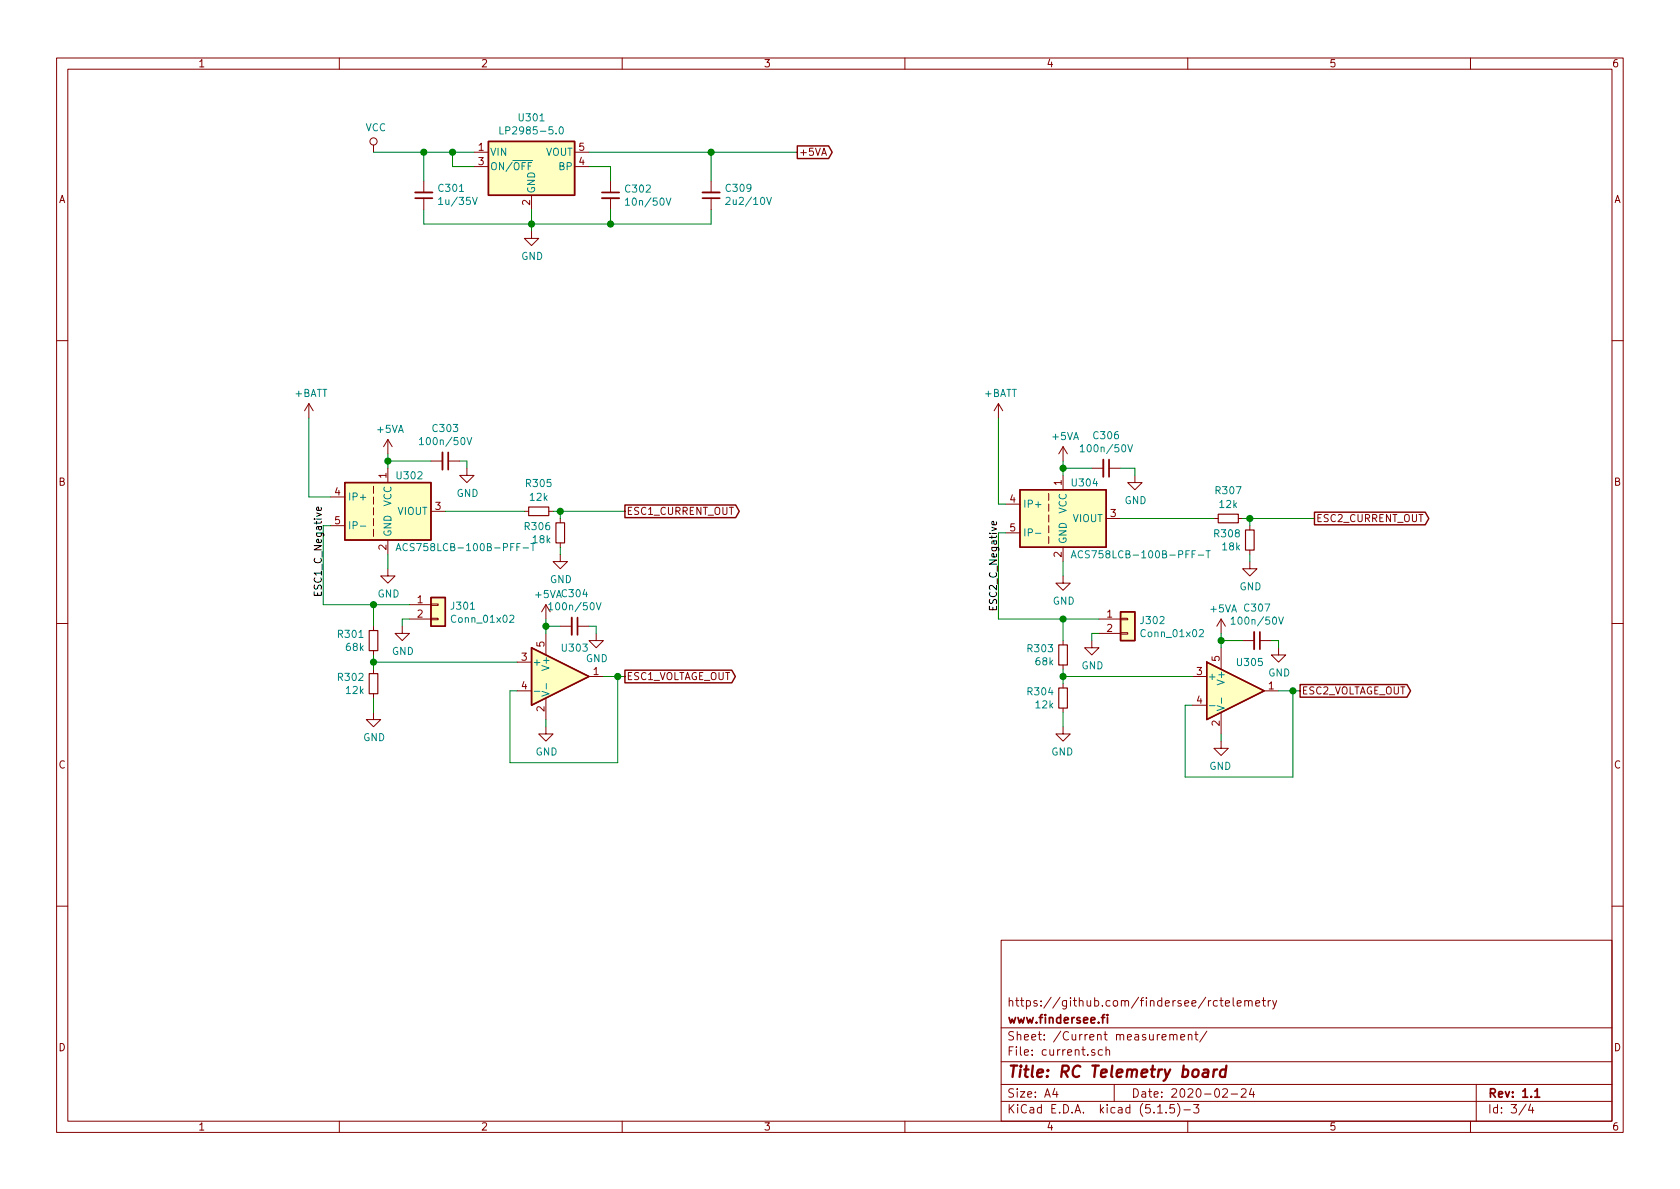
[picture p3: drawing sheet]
EESchema Schematic File Version 4
EELAYER 30 0
EELAYER END
$Descr A4 11693 8268
encoding utf-8
Sheet 3 4
Title "RC Telemetry board"
Date "2020-02-24"
Rev "1.1"
Comp "www.findersee.fi"
Comment1 "https://github.com/findersee/rctelemetry"
Comment2 ""
Comment3 ""
Comment4 ""
$EndDescr
$Comp
L Sensor_Current:ACS770xCB-100U-PSF U302
U 1 1
P 2700 3550
F 0 "U302" H 2750 3800 50  0000 L CNN
F 1 "ACS758LCB-100B-PFF-T" H 2750 3300 50  0000 L CNN
F 2 "PCBDecals:Allegro_PFF" H 2700 3550 50  0001 C CNN
F 3 "http://www.allegromicro.com/~/media/Files/Datasheets/ACS758-Datasheet.ashx?la=en" H 2700 3550 50  0001 C CNN
F 4 "-prod" H 2700 3550 50  0001 C CNN "Config"
F 5 "ACS758LCB-100B-PFF-T" H 2700 3550 50  0001 C CNN "MPN"
F 6 "Allegro" H 2700 3550 50  0001 C CNN "Manufacturer"
F 7 "Thermally Enhanced, Fully Integrated, Hall-Effect-Based Linear Current Sensor IC with 100 µΩ Current Conductor" H 2700 3550 50  0001 C CNN "Description"
	1    2700 3550
	1    0    0    -1  
$EndComp
$Comp
L power:+5VA #PWR0304
U 1 1
P 2700 3150
F 0 "#PWR0304" H 2700 3000 50  0001 C CNN
F 1 "+5VA" H 2715 3323 50  0000 C CNN
F 2 "" H 2700 3150 50  0001 C CNN
F 3 "" H 2700 3150 50  0001 C CNN
	1    2700 3150
	1    0    0    -1  
$EndComp
$Comp
L power:GND #PWR0306
U 1 1
P 2700 3950
F 0 "#PWR0306" H 2700 3700 50  0001 C CNN
F 1 "GND" H 2705 3777 50  0000 C CNN
F 2 "" H 2700 3950 50  0001 C CNN
F 3 "" H 2700 3950 50  0001 C CNN
	1    2700 3950
	1    0    0    -1  
$EndComp
$Comp
L power:GND #PWR0314
U 1 1
P 7400 4000
F 0 "#PWR0314" H 7400 3750 50  0001 C CNN
F 1 "GND" H 7405 3827 50  0000 C CNN
F 2 "" H 7400 4000 50  0001 C CNN
F 3 "" H 7400 4000 50  0001 C CNN
	1    7400 4000
	1    0    0    -1  
$EndComp
Wire Wire Line
	7400 3900 7400 4000
Wire Wire Line
	2700 3850 2700 3950
Wire Wire Line
	2700 3150 2700 3200
$Comp
L power:+BATT #PWR0302
U 1 1
P 2150 2900
F 0 "#PWR0302" H 2150 2750 50  0001 C CNN
F 1 "+BATT" H 2165 3073 50  0000 C CNN
F 2 "" H 2150 2900 50  0001 C CNN
F 3 "" H 2150 2900 50  0001 C CNN
	1    2150 2900
	1    0    0    -1  
$EndComp
Wire Wire Line
	2150 3450 2150 2900
Wire Wire Line
	2150 3450 2300 3450
Wire Wire Line
	7000 3500 6950 3500
Wire Wire Line
	6950 3500 6950 2900
Wire Wire Line
	2300 3650 2250 3650
Wire Wire Line
	7000 3700 6950 3700
$Comp
L Connector_Generic:Conn_01x02 J301
U 1 1
P 3050 4200
F 0 "J301" H 3130 4192 50  0000 L CNN
F 1 "Conn_01x02" H 3130 4101 50  0000 L CNN
F 2 "PCBDecals:2Pin_4mm" H 3050 4200 50  0001 C CNN
F 3 "~" H 3050 4200 50  0001 C CNN
F 4 "-prod" H 3050 4200 50  0001 C CNN "Config"
	1    3050 4200
	1    0    0    -1  
$EndComp
$Comp
L Connector_Generic:Conn_01x02 J302
U 1 1
P 7850 4300
F 0 "J302" H 7930 4292 50  0000 L CNN
F 1 "Conn_01x02" H 7930 4201 50  0000 L CNN
F 2 "PCBDecals:2Pin_4mm" H 7850 4300 50  0001 C CNN
F 3 "~" H 7850 4300 50  0001 C CNN
F 4 "-prod" H 7850 4300 50  0001 C CNN "Config"
	1    7850 4300
	1    0    0    -1  
$EndComp
$Comp
L power:GND #PWR0308
U 1 1
P 2800 4350
F 0 "#PWR0308" H 2800 4100 50  0001 C CNN
F 1 "GND" H 2805 4177 50  0000 C CNN
F 2 "" H 2800 4350 50  0001 C CNN
F 3 "" H 2800 4350 50  0001 C CNN
	1    2800 4350
	1    0    0    -1  
$EndComp
$Comp
L power:GND #PWR0316
U 1 1
P 7600 4450
F 0 "#PWR0316" H 7600 4200 50  0001 C CNN
F 1 "GND" H 7605 4277 50  0000 C CNN
F 2 "" H 7600 4450 50  0001 C CNN
F 3 "" H 7600 4450 50  0001 C CNN
	1    7600 4450
	1    0    0    -1  
$EndComp
Wire Wire Line
	2850 4300 2800 4300
Wire Wire Line
	2800 4300 2800 4350
Wire Wire Line
	7650 4400 7600 4400
Wire Wire Line
	7600 4400 7600 4450
$Comp
L Device:R_Small R301
U 1 1
P 2600 4450
F 0 "R301" H 2659 4496 50  0000 L CNN
F 1 "68k" H 2659 4405 50  0000 L CNN
F 2 "Resistor_SMD:R_0603_1608Metric_Pad1.05x0.95mm_HandSolder" H 2600 4450 50  0001 C CNN
F 3 "~" H 2600 4450 50  0001 C CNN
	1    2600 4450
	-1   0    0    -1  
$EndComp
$Comp
L Device:R_Small R302
U 1 1
P 2600 4750
F 0 "R302" H 2659 4796 50  0000 L CNN
F 1 "12k" H 2659 4705 50  0000 L CNN
F 2 "Resistor_SMD:R_0603_1608Metric_Pad1.05x0.95mm_HandSolder" H 2600 4750 50  0001 C CNN
F 3 "~" H 2600 4750 50  0001 C CNN
	1    2600 4750
	-1   0    0    -1  
$EndComp
$Comp
L power:GND #PWR0310
U 1 1
P 2600 4950
F 0 "#PWR0310" H 2600 4700 50  0001 C CNN
F 1 "GND" H 2605 4777 50  0000 C CNN
F 2 "" H 2600 4950 50  0001 C CNN
F 3 "" H 2600 4950 50  0001 C CNN
	1    2600 4950
	1    0    0    -1  
$EndComp
Wire Wire Line
	2600 4200 2600 4350
Connection ~ 2600 4200
Wire Wire Line
	2600 4200 2850 4200
Wire Wire Line
	2600 4550 2600 4600
Connection ~ 2600 4600
Wire Wire Line
	2600 4600 2600 4650
$Comp
L Device:R_Small R303
U 1 1
P 7400 4550
F 0 "R303" H 7459 4596 50  0000 L CNN
F 1 "68k" H 7459 4505 50  0000 L CNN
F 2 "Resistor_SMD:R_0603_1608Metric_Pad1.05x0.95mm_HandSolder" H 7400 4550 50  0001 C CNN
F 3 "~" H 7400 4550 50  0001 C CNN
	1    7400 4550
	-1   0    0    -1  
$EndComp
$Comp
L Device:R_Small R304
U 1 1
P 7400 4850
F 0 "R304" H 7459 4896 50  0000 L CNN
F 1 "12k" H 7459 4805 50  0000 L CNN
F 2 "Resistor_SMD:R_0603_1608Metric_Pad1.05x0.95mm_HandSolder" H 7400 4850 50  0001 C CNN
F 3 "~" H 7400 4850 50  0001 C CNN
	1    7400 4850
	-1   0    0    -1  
$EndComp
$Comp
L power:GND #PWR0318
U 1 1
P 7400 5050
F 0 "#PWR0318" H 7400 4800 50  0001 C CNN
F 1 "GND" H 7405 4877 50  0000 C CNN
F 2 "" H 7400 5050 50  0001 C CNN
F 3 "" H 7400 5050 50  0001 C CNN
	1    7400 5050
	-1   0    0    -1  
$EndComp
Wire Wire Line
	7400 4650 7400 4700
Connection ~ 7400 4700
Wire Wire Line
	7400 4700 7400 4750
Wire Wire Line
	6950 4300 6950 3700
Wire Wire Line
	2250 4200 2250 3650
Wire Wire Line
	2250 4200 2600 4200
Wire Wire Line
	6950 4300 7400 4300
Wire Wire Line
	7400 4450 7400 4300
Connection ~ 7400 4300
Wire Wire Line
	7400 4300 7650 4300
Text GLabel 9050 4800 2    50   Output ~ 0
ESC2_VOLTAGE_OUT
Text GLabel 4350 4700 2    50   Output ~ 0
ESC1_VOLTAGE_OUT
Text GLabel 9150 3600 2    50   Output ~ 0
ESC2_CURRENT_OUT
Text GLabel 4350 3550 2    50   Output ~ 0
ESC1_CURRENT_OUT
$Comp
L Device:C_Small C303
U 1 1
P 3100 3200
F 0 "C303" V 2871 3200 50  0000 C CNN
F 1 "100n/50V" V 2962 3200 50  0000 C CNN
F 2 "Capacitor_SMD:C_0603_1608Metric_Pad1.05x0.95mm_HandSolder" H 3100 3200 50  0001 C CNN
F 3 "~" H 3100 3200 50  0001 C CNN
	1    3100 3200
	0    1    1    0   
$EndComp
$Comp
L power:GND #PWR0305
U 1 1
P 3250 3250
F 0 "#PWR0305" H 3250 3000 50  0001 C CNN
F 1 "GND" H 3255 3077 50  0000 C CNN
F 2 "" H 3250 3250 50  0001 C CNN
F 3 "" H 3250 3250 50  0001 C CNN
	1    3250 3250
	1    0    0    -1  
$EndComp
Wire Wire Line
	3200 3200 3250 3200
Wire Wire Line
	3250 3200 3250 3250
Wire Wire Line
	3000 3200 2700 3200
Connection ~ 2700 3200
Wire Wire Line
	2700 3200 2700 3250
$Comp
L power:+5VA #PWR0307
U 1 1
P 3800 4300
F 0 "#PWR0307" H 3800 4150 50  0001 C CNN
F 1 "+5VA" H 3815 4473 50  0000 C CNN
F 2 "" H 3800 4300 50  0001 C CNN
F 3 "" H 3800 4300 50  0001 C CNN
	1    3800 4300
	1    0    0    -1  
$EndComp
$Comp
L power:+5VA #PWR0315
U 1 1
P 8500 4400
F 0 "#PWR0315" H 8500 4250 50  0001 C CNN
F 1 "+5VA" H 8515 4573 50  0000 C CNN
F 2 "" H 8500 4400 50  0001 C CNN
F 3 "" H 8500 4400 50  0001 C CNN
	1    8500 4400
	1    0    0    -1  
$EndComp
Wire Wire Line
	8300 4900 8250 4900
Wire Wire Line
	8250 4900 8250 5400
Wire Wire Line
	8250 5400 9000 5400
Wire Wire Line
	9000 5400 9000 4800
Wire Wire Line
	9000 4800 8900 4800
Wire Wire Line
	9000 4800 9050 4800
Connection ~ 9000 4800
$Comp
L power:GND #PWR0319
U 1 1
P 8500 5150
F 0 "#PWR0319" H 8500 4900 50  0001 C CNN
F 1 "GND" H 8505 4977 50  0000 C CNN
F 2 "" H 8500 5150 50  0001 C CNN
F 3 "" H 8500 5150 50  0001 C CNN
	1    8500 5150
	-1   0    0    -1  
$EndComp
Wire Wire Line
	8500 5100 8500 5150
Wire Wire Line
	8500 4400 8500 4450
$Comp
L Device:C_Small C307
U 1 1
P 8750 4450
F 0 "C307" V 8521 4450 50  0000 C CNN
F 1 "100n/50V" V 8612 4450 50  0000 C CNN
F 2 "Capacitor_SMD:C_0603_1608Metric_Pad1.05x0.95mm_HandSolder" H 8750 4450 50  0001 C CNN
F 3 "~" H 8750 4450 50  0001 C CNN
	1    8750 4450
	0    1    1    0   
$EndComp
Wire Wire Line
	8650 4450 8500 4450
Connection ~ 8500 4450
Wire Wire Line
	8500 4450 8500 4500
$Comp
L power:GND #PWR0317
U 1 1
P 8900 4500
F 0 "#PWR0317" H 8900 4250 50  0001 C CNN
F 1 "GND" H 8905 4327 50  0000 C CNN
F 2 "" H 8900 4500 50  0001 C CNN
F 3 "" H 8900 4500 50  0001 C CNN
	1    8900 4500
	1    0    0    -1  
$EndComp
Wire Wire Line
	8850 4450 8900 4450
Wire Wire Line
	8900 4450 8900 4500
$Comp
L power:GND #PWR0311
U 1 1
P 3800 5050
F 0 "#PWR0311" H 3800 4800 50  0001 C CNN
F 1 "GND" H 3805 4877 50  0000 C CNN
F 2 "" H 3800 5050 50  0001 C CNN
F 3 "" H 3800 5050 50  0001 C CNN
	1    3800 5050
	1    0    0    -1  
$EndComp
Wire Wire Line
	3800 5000 3800 5050
Wire Wire Line
	3800 4300 3800 4350
$Comp
L Device:C_Small C304
U 1 1
P 4000 4350
F 0 "C304" V 3771 4350 50  0000 C CNN
F 1 "100n/50V" V 3862 4350 50  0000 C CNN
F 2 "Capacitor_SMD:C_0603_1608Metric_Pad1.05x0.95mm_HandSolder" H 4000 4350 50  0001 C CNN
F 3 "~" H 4000 4350 50  0001 C CNN
	1    4000 4350
	0    1    1    0   
$EndComp
Wire Wire Line
	3800 4350 3900 4350
Connection ~ 3800 4350
Wire Wire Line
	3800 4350 3800 4400
$Comp
L power:GND #PWR0309
U 1 1
P 4150 4400
F 0 "#PWR0309" H 4150 4150 50  0001 C CNN
F 1 "GND" H 4155 4227 50  0000 C CNN
F 2 "" H 4150 4400 50  0001 C CNN
F 3 "" H 4150 4400 50  0001 C CNN
	1    4150 4400
	1    0    0    -1  
$EndComp
Wire Wire Line
	4100 4350 4150 4350
Wire Wire Line
	4150 4350 4150 4400
Wire Wire Line
	4350 4700 4300 4700
Wire Wire Line
	4300 4700 4300 5300
Wire Wire Line
	3550 4800 3600 4800
Connection ~ 4300 4700
Wire Wire Line
	4300 4700 4200 4700
Wire Wire Line
	2950 1250 2950 1050
Wire Wire Line
	2950 1050 2600 1050
Wire Wire Line
	3700 1550 4250 1550
Wire Wire Line
	3700 1550 2950 1550
Wire Wire Line
	2950 1550 2950 1450
Connection ~ 3700 1550
$Comp
L power:GND #PWR0303
U 1 1
P 3700 1600
F 0 "#PWR0303" H 3700 1350 50  0001 C CNN
F 1 "GND" H 3705 1427 50  0000 C CNN
F 2 "" H 3700 1600 50  0001 C CNN
F 3 "" H 3700 1600 50  0001 C CNN
	1    3700 1600
	1    0    0    -1  
$EndComp
Wire Wire Line
	3700 1600 3700 1550
Text GLabel 5550 1050 2    50   Output ~ 0
+5VA
Wire Wire Line
	5550 1050 4950 1050
$Comp
L power:VCC #PWR0301
U 1 1
P 2600 1050
F 0 "#PWR0301" H 2600 900 50  0001 C CNN
F 1 "VCC" H 2617 1223 50  0000 C CNN
F 2 "" H 2600 1050 50  0001 C CNN
F 3 "" H 2600 1050 50  0001 C CNN
	1    2600 1050
	1    0    0    -1  
$EndComp
Text Label 2250 4150 1    50   ~ 0
ESC1_C_Negative
Text Label 6950 4250 1    50   ~ 0
ESC2_C_Negative
$Comp
L Device:R_Small R305
U 1 1
P 3750 3550
F 0 "R305" V 3554 3550 50  0000 C CNN
F 1 "12k" V 3650 3550 50  0000 C CNN
F 2 "Resistor_SMD:R_0603_1608Metric_Pad1.05x0.95mm_HandSolder" H 3750 3550 50  0001 C CNN
F 3 "~" H 3750 3550 50  0001 C CNN
	1    3750 3550
	0    1    1    0   
$EndComp
$Comp
L Device:R_Small R306
U 1 1
P 3900 3700
F 0 "R306" H 3959 3746 50  0000 L CNN
F 1 "18k" H 3959 3655 50  0000 L CNN
F 2 "Resistor_SMD:R_0603_1608Metric_Pad1.05x0.95mm_HandSolder" H 3900 3700 50  0001 C CNN
F 3 "~" H 3900 3700 50  0001 C CNN
	1    3900 3700
	-1   0    0    -1  
$EndComp
$Comp
L power:GND #PWR0320
U 1 1
P 3900 3850
F 0 "#PWR0320" H 3900 3600 50  0001 C CNN
F 1 "GND" H 3905 3677 50  0000 C CNN
F 2 "" H 3900 3850 50  0001 C CNN
F 3 "" H 3900 3850 50  0001 C CNN
	1    3900 3850
	1    0    0    -1  
$EndComp
Wire Wire Line
	3100 3550 3650 3550
Wire Wire Line
	3850 3550 3900 3550
Wire Wire Line
	3900 3550 3900 3600
Connection ~ 3900 3550
Wire Wire Line
	3900 3550 4350 3550
Wire Wire Line
	3900 3800 3900 3850
$Comp
L Device:R_Small R307
U 1 1
P 8550 3600
F 0 "R307" V 8354 3600 50  0000 C CNN
F 1 "12k" V 8450 3600 50  0000 C CNN
F 2 "Resistor_SMD:R_0603_1608Metric_Pad1.05x0.95mm_HandSolder" H 8550 3600 50  0001 C CNN
F 3 "~" H 8550 3600 50  0001 C CNN
	1    8550 3600
	0    1    1    0   
$EndComp
$Comp
L Device:R_Small R308
U 1 1
P 8700 3750
F 0 "R308" H 8759 3796 50  0000 L CNN
F 1 "18k" H 8759 3705 50  0000 L CNN
F 2 "Resistor_SMD:R_0603_1608Metric_Pad1.05x0.95mm_HandSolder" H 8700 3750 50  0001 C CNN
F 3 "~" H 8700 3750 50  0001 C CNN
	1    8700 3750
	-1   0    0    -1  
$EndComp
$Comp
L power:GND #PWR0321
U 1 1
P 8700 3900
F 0 "#PWR0321" H 8700 3650 50  0001 C CNN
F 1 "GND" H 8705 3727 50  0000 C CNN
F 2 "" H 8700 3900 50  0001 C CNN
F 3 "" H 8700 3900 50  0001 C CNN
	1    8700 3900
	1    0    0    -1  
$EndComp
Wire Wire Line
	8650 3600 8700 3600
Wire Wire Line
	8700 3600 8700 3650
Connection ~ 8700 3600
Wire Wire Line
	8700 3600 9150 3600
Wire Wire Line
	8700 3850 8700 3900
Wire Wire Line
	7800 3600 8450 3600
$Comp
L Regulator_Linear:LP2985-5.0 U301
U 1 1
P 3700 1150
F 0 "U301" H 3700 1492 50  0000 C CNN
F 1 "LP2985-5.0" H 3700 1401 50  0000 C CNN
F 2 "Package_TO_SOT_SMD:SOT-23-5_HandSoldering" H 3700 1475 50  0001 C CNN
F 3 "http://www.ti.com/lit/ds/symlink/lp2985.pdf" H 3700 1150 50  0001 C CNN
F 4 "Texas Instruments" H 3700 1150 50  0001 C CNN "Manufacturer"
F 5 "LP2985-5.0" H 3700 1150 50  0001 C CNN "MPN"
F 6 "Micropower 150-mA Low-Noise Ultra-Low-Dropout Regulator" H 3700 1150 50  0001 C CNN "Description"
	1    3700 1150
	1    0    0    -1  
$EndComp
Wire Wire Line
	4100 1050 4950 1050
Connection ~ 4950 1050
$Comp
L Device:C_Small C302
U 1 1
P 4250 1350
F 0 "C302" H 4342 1396 50  0000 L CNN
F 1 "10n/50V" H 4342 1305 50  0000 L CNN
F 2 "Capacitor_SMD:C_0603_1608Metric_Pad1.05x0.95mm_HandSolder" H 4250 1350 50  0001 C CNN
F 3 "~" H 4250 1350 50  0001 C CNN
	1    4250 1350
	1    0    0    -1  
$EndComp
Wire Wire Line
	4100 1150 4250 1150
Wire Wire Line
	4250 1150 4250 1250
Wire Wire Line
	4250 1450 4250 1550
Connection ~ 4250 1550
Wire Wire Line
	4250 1550 4950 1550
Wire Wire Line
	3300 1050 3150 1050
Connection ~ 2950 1050
Wire Wire Line
	3300 1150 3150 1150
Wire Wire Line
	3150 1150 3150 1050
Connection ~ 3150 1050
Wire Wire Line
	3150 1050 2950 1050
$Comp
L Device:C_Small C301
U 1 1
P 2950 1350
F 0 "C301" H 2858 1304 50  0000 R CNN
F 1 "1u/35V" H 2858 1395 50  0000 R CNN
F 2 "Capacitor_SMD:C_0603_1608Metric_Pad1.05x0.95mm_HandSolder" H 2950 1350 50  0001 C CNN
F 3 "~" H 2950 1350 50  0001 C CNN
	1    2950 1350
	-1   0    0    1   
$EndComp
$Comp
L Device:C_Small C309
U 1 1
P 4950 1350
F 0 "C309" H 4858 1304 50  0000 R CNN
F 1 "2u2/10V" H 4858 1395 50  0000 R CNN
F 2 "Capacitor_SMD:C_0805_2012Metric_Pad1.15x1.40mm_HandSolder" H 4950 1350 50  0001 C CNN
F 3 "~" H 4950 1350 50  0001 C CNN
	1    4950 1350
	-1   0    0    1   
$EndComp
Wire Wire Line
	4950 1050 4950 1250
Wire Wire Line
	4950 1450 4950 1550
Wire Wire Line
	3700 1450 3700 1550
Wire Wire Line
	7400 4950 7400 5050
Wire Wire Line
	7400 4700 8300 4700
Wire Wire Line
	2600 4600 3600 4600
Wire Wire Line
	2600 4850 2600 4950
$Comp
L Amplifier_Operational:MCP6001-OT U303
U 1 1
P 3900 4700
F 0 "U303" H 3900 4900 50  0000 L CNN
F 1 "MCP6001-OT" H 3900 4500 50  0001 L CNN
F 2 "TO_SOT_Packages_SMD:SOT-23-5_HandSoldering" H 3800 4500 50  0001 L CNN
F 3 "http://ww1.microchip.com/downloads/en/DeviceDoc/21733j.pdf" H 3900 4900 50  0001 C CNN
F 4 "Microchip" H 3900 4700 50  0001 C CNN "Manufacturer"
F 5 "MCP6001-OT" H 3900 4700 50  0001 C CNN "MPN"
	1    3900 4700
	1    0    0    -1  
$EndComp
$Comp
L Amplifier_Operational:MCP6001-OT U305
U 1 1
P 8600 4800
F 0 "U305" H 8600 5000 50  0000 L CNN
F 1 "MCP6001-OT" H 8600 4600 50  0001 L CNN
F 2 "Package_TO_SOT_SMD:SOT-23-5_HandSoldering" H 8500 4600 50  0001 L CNN
F 3 "http://ww1.microchip.com/downloads/en/DeviceDoc/21733j.pdf" H 8600 5000 50  0001 C CNN
F 4 "MCP6001-OT" H 8600 4800 50  0001 C CNN "MPN"
F 5 "Microchip" H 8600 4800 50  0001 C CNN "Manufacturer"
	1    8600 4800
	1    0    0    -1  
$EndComp
$Comp
L Sensor_Current:ACS770xCB-100U-PSF U304
U 1 1
P 7400 3600
F 0 "U304" H 7450 3850 50  0000 L CNN
F 1 "ACS758LCB-100B-PFF-T" H 7450 3350 50  0000 L CNN
F 2 "PCBDecals:Allegro_PFF" H 7400 3600 50  0001 C CNN
F 3 "http://www.allegromicro.com/~/media/Files/Datasheets/ACS758-Datasheet.ashx?la=en" H 7400 3600 50  0001 C CNN
F 4 "-prod" H 7400 3600 50  0001 C CNN "Config"
F 5 "ACS758LCB-100B-PFF-T" H 7400 3600 50  0001 C CNN "MPN"
F 6 "Allegro" H 7400 3600 50  0001 C CNN "Manufacturer"
F 7 "Thermally Enhanced, Fully Integrated, Hall-Effect-Based Linear Current Sensor IC with 100 µΩ Current Conductor" H 7400 3600 50  0001 C CNN "Description"
	1    7400 3600
	1    0    0    -1  
$EndComp
$Comp
L Device:C_Small C306
U 1 1
P 7700 3250
F 0 "C306" V 7471 3250 50  0000 C CNN
F 1 "100n/50V" V 7562 3250 50  0000 C CNN
F 2 "Capacitor_SMD:C_0603_1608Metric_Pad1.05x0.95mm_HandSolder" H 7700 3250 50  0001 C CNN
F 3 "~" H 7700 3250 50  0001 C CNN
	1    7700 3250
	0    1    1    0   
$EndComp
$Comp
L power:GND #PWR0313
U 1 1
P 7900 3300
F 0 "#PWR0313" H 7900 3050 50  0001 C CNN
F 1 "GND" H 7905 3127 50  0000 C CNN
F 2 "" H 7900 3300 50  0001 C CNN
F 3 "" H 7900 3300 50  0001 C CNN
	1    7900 3300
	1    0    0    -1  
$EndComp
Wire Wire Line
	7800 3250 7900 3250
Wire Wire Line
	7900 3250 7900 3300
Wire Wire Line
	3550 5300 3550 4800
Wire Wire Line
	4300 5300 3550 5300
Wire Wire Line
	7400 3250 7400 3300
Connection ~ 7400 3250
Wire Wire Line
	7600 3250 7400 3250
Wire Wire Line
	7400 3200 7400 3250
$Comp
L power:+5VA #PWR0312
U 1 1
P 7400 3200
F 0 "#PWR0312" H 7400 3050 50  0001 C CNN
F 1 "+5VA" H 7415 3373 50  0000 C CNN
F 2 "" H 7400 3200 50  0001 C CNN
F 3 "" H 7400 3200 50  0001 C CNN
	1    7400 3200
	1    0    0    -1  
$EndComp
$Comp
L power:+BATT #PWR0136
U 1 1
P 6950 2900
F 0 "#PWR0136" H 6950 2750 50  0001 C CNN
F 1 "+BATT" H 6965 3073 50  0000 C CNN
F 2 "" H 6950 2900 50  0001 C CNN
F 3 "" H 6950 2900 50  0001 C CNN
	1    6950 2900
	1    0    0    -1  
$EndComp
$EndSCHEMATC
